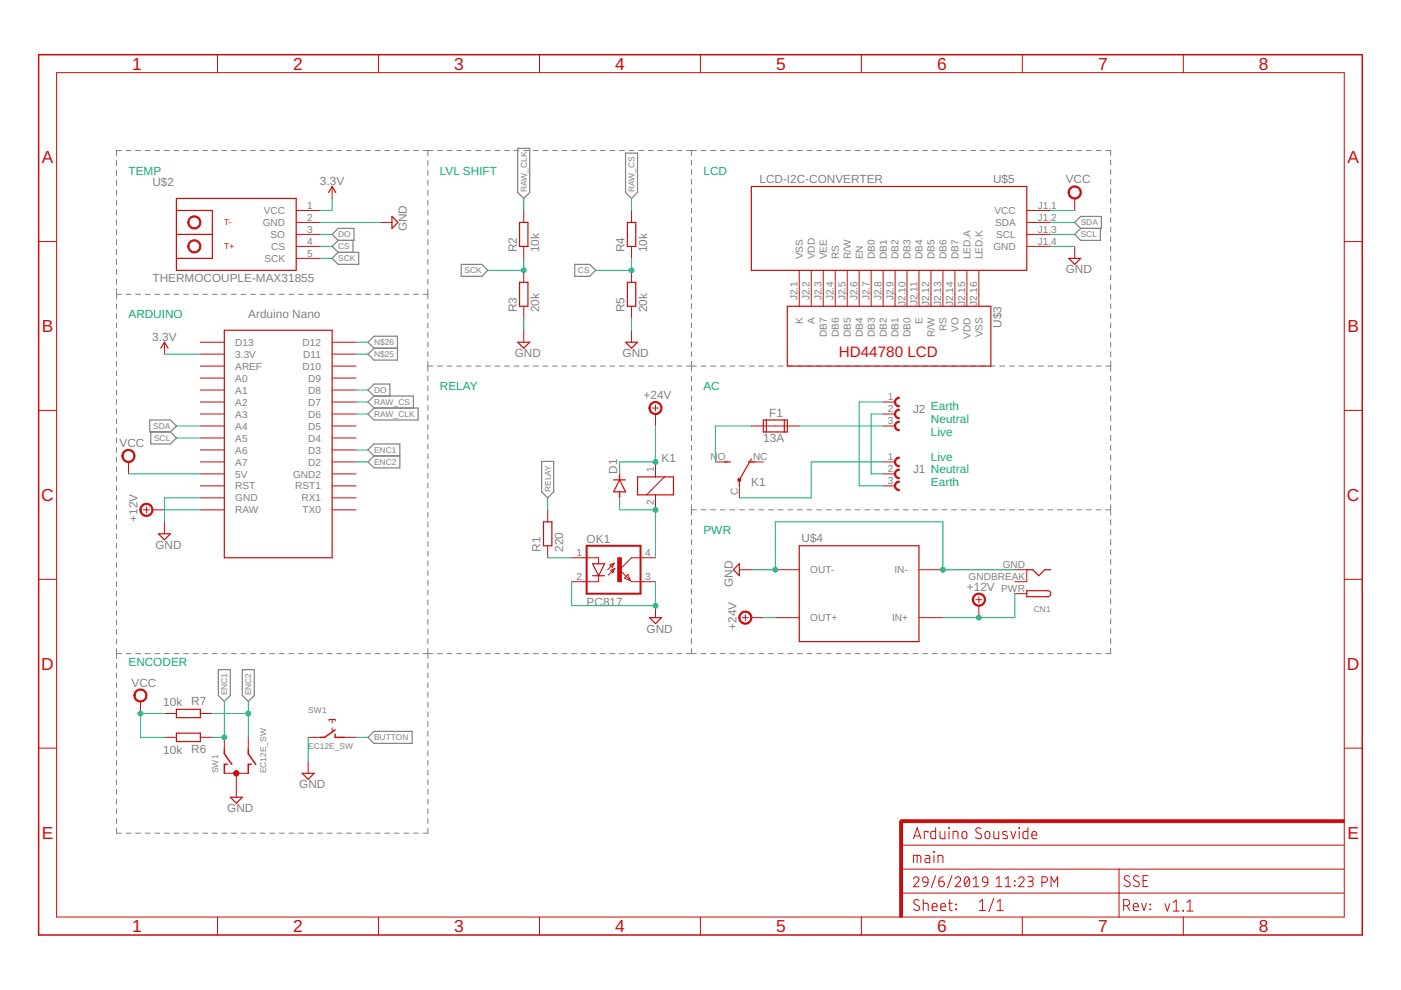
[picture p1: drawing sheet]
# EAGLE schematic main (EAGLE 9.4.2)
CNAME: Arduino Sousvide; CREVISION: v1.1; DESIGNER: SSE

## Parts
CN1  DCBARRELPTH  [DCJACK_2MM_PTH]
D1  1N4004  [DO41-10]
F1  13A  FUSE2P  [FUSE1]
J1  691241710003  [691241710003]
J2  691241710003  [691241710003]
K1  CQ1-12V  [CQ1]
OK1  PC817  [DIL04]
R1  220  R-EU_0207/7  [0207/7]
R2  10k  R-EU_0207/7  [0207/7]
R3  20k  R-EU_0207/7  [0207/7]
R4  10k  R-EU_0207/7  [0207/7]
R5  20k  R-EU_0207/7  [0207/7]
R6  10k  R-EU_0207/7  [0207/7]
R7  10k  R-EU_0207/7  [0207/7]
SW1  EC12E_SW  [ALPS_EC12E_SW]
U$1  NANO  [NANO]
U$2  THERMOCOUPLE-MAX31855  [THERMOCOUPLE-MAX31855]
U$3  LCD-HD4478016X2-4-HOLES-BL16X2-4-HOLES-BL  [LCD-16X2-4HOLES-BL]
U$4  DC-DC-STEP-DOWN-LM2596  [DC-DC-STEP-DOWN-LM2596]
U$5  LCD-I2C-CONVERTER  [LCD-I2C-CONVERTER]

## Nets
3.3V: U$1.3.3V U$2.1(VCC)
+12V: CN1.PWR U$1.RAW U$4.IN+
+24V: D1.C K1.1 U$4.OUT+
BUTTON: SW1.D
CS: R4.1 R5.2 U$2.4(CS)
DO: U$1.D8 U$2.3(SO)
ENC1: R6.1 SW1.A U$1.D3
ENC2: R7.1 SW1.B U$1.D2
GND: CN1.GND OK1.2(C) OK1.3(EMIT) R3.1 R5.1 SW1.C SW1.E U$1.GND U$2.2(GND) U$4.IN- U$4.OUT- U$5.J1.4(GND)
N$1: D1.A K1.2 OK1.4(COL)
N$2: OK1.1(A) R1.1
N$3: J1.2 J2.2
N$4: F1.1A K1.NO(2:S)
N$5: J1.3 J2.1
N$6: J1.1 K1.C(2:P)
N$7: F1.2A J2.3
N$8: U$3.15(A) U$5.J2.2(VDD)
N$9: U$3.7(DB0) U$5.J2.10(DB3)
N$10: U$3.8(DB1) U$5.J2.9(DB2)
N$11: U$3.9(DB2) U$5.J2.8(DB1)
N$12: U$3.10(DB3) U$5.J2.7(DB0)
N$13: U$3.11(DB4) U$5.J2.6(EN)
N$14: U$3.12(DB5) U$5.J2.5(R/W)
N$15: U$3.13(DB6) U$5.J2.4(RS)
N$16: U$3.14(DB7) U$5.J2.3(VEE)
N$17: U$3.6(E) U$5.J2.11(DB4)
N$18: U$3.16(K) U$5.J2.1(VSS)
N$19: U$3.5(R/W) U$5.J2.12(DB5)
N$20: U$3.4(RS) U$5.J2.13(DB6)
N$21: U$3.2(VDD) U$5.J2.15(LED.A)
N$22: U$3.3(VO) U$5.J2.14(DB7)
N$23: U$3.1(VSS) U$5.J2.16(LED.K)
N$25: U$1.D11
N$26: U$1.D12
RAW_CLK: R2.2 U$1.D6
RAW_CS: R4.2 U$1.D7
RELAY: R1.2
SCK: R2.1 R3.2 U$2.5(SCK)
SCL: U$1.A5 U$5.J1.3(SCL)
SDA: U$1.A4 U$5.J1.2(SDA)
VCC: R6.2 R7.2 U$1.5V U$5.J1.1(VCC)
Unconnected: F1.1B F1.2B K1.NC(2:O) SW1.GND1(G) SW1.GND2(G) U$1.A0 U$1.A1 U$1.A2 U$1.A3 U$1.A6 U$1.A7 U$1.AREF U$1.D4 U$1.D5 U$1.D9 U$1.D10 U$1.D13 U$1.GND1(GND2) U$1.ICSP1 U$1.ICSP2 U$1.ICSP3 U$1.ICSP4 U$1.ICSP5 U$1.ICSP6 U$1.RST U$1.RST1 U$1.RX1 U$1.TX0

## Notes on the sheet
- TEMP | LVL SHIFT | LCD
- ARDUINO
- RELAY | AC
- Earth
  Neutral
  Live
  
  Live
  Neutral
  Earth
- PWR
- ENCODER

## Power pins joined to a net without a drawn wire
GNDBREAK: CN1.GNDBREAK

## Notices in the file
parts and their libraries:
i2clcd: Released under the Creative Commons Attribution 4.0 International License: http://creativecommons.org/licenses/by/4.0
Wurth_Elektronik_Electromechanic_Termina: Copyright: Würth Elektronik
